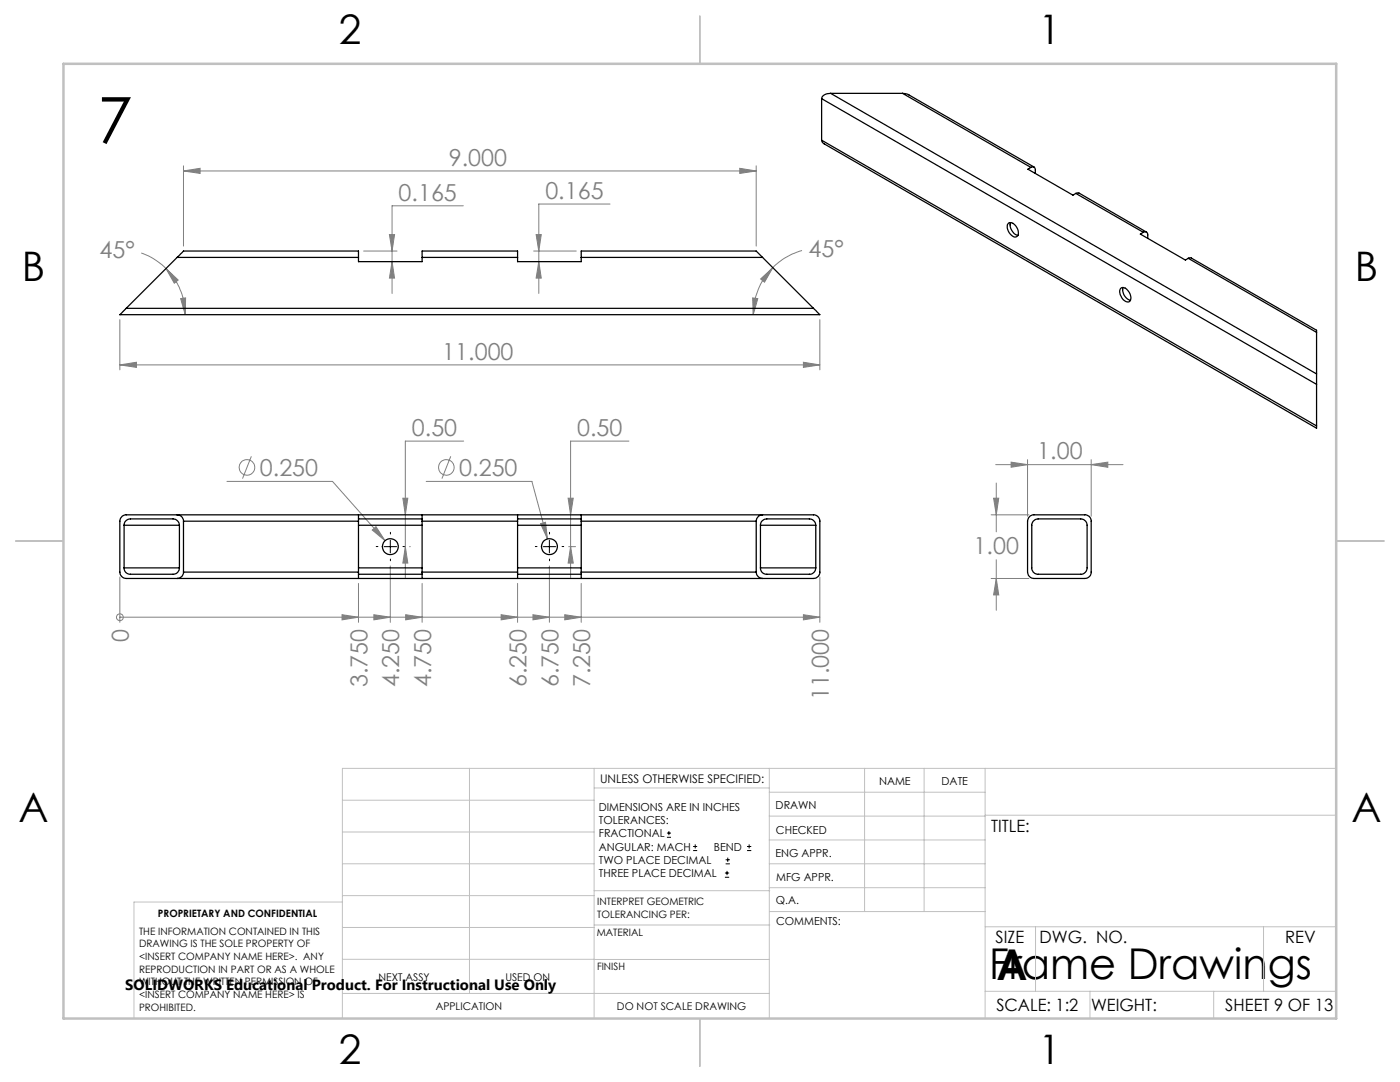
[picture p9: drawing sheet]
<svg xmlns="http://www.w3.org/2000/svg" width="279mm" height="216mm" viewBox="0 0 279 216" stroke-linecap="round" stroke-linejoin="round" font-family="sans-serif">
<g fill="none" stroke="#808080" stroke-width=".2">
<path d="M36.6 34.1l3.3-.5v1zM36.6 33.1v16M36.6 34.1h114.3M147.6 33.6l3.3 .5-3.3 .5zM150.9 33.1v16M28.2 50.5a12.6 12.6 0 0 1 4.9 3.1M33.1 53.6l2.5 2.3-.8 .6zM33.1 53.6a13.3 13.3 0 0 1 3.9 9.2M36.1 59.6l.9-.2v3.4zM72.6 50.1h6.6M77.7 46.8h1l-.5 3.3zM78.2 52.2l.5 3.3h-1z"/>
<path d="M92.5 41.1h-14.3v17.5M106.5 50.1h8.5M107 46.8h1l-.5 3.3zM107.5 52.2l.5 3.3h-1zM121.7 40.7h-14.2v17.9M150.2 59.4l1 .2-.9 3.2zM151.8 55.7l2.4-2.3-1.6 2.9zM154.2 53.4a13.3 13.3 0 0 0-3.9 9.4M160.1 50a13.3 13.3 0 0 0-5.9 3.4M23.9 72.8l3.3-.5v1zM23.9 63.8v10M23.9 72.8h139.7"/>
<path d="M160.3 72.3l3.3 .5-3.3 .5zM163.6 63.8v10M45.3 96.1h21.1l10.4 11.8M50.2 91.1l-1.8 4.4M80.4 99.4h1l-.5 3.3zM85.1 96.1h21.1l3.1 11.4M90 91.1l-1.8 4.4M92.5 88h-11.6v27.4M113.4 99.4h1l-.5 3.3zM125.5 88h-11.6v27.4M198.3 99.4h1l-.5 3.3zM198.7 92.7h25.4"/>
<path d="M198.8 96.4v9.7M201.8 92.2l3.3 .5-3.3 .5zM205.1 91.7v11.3M217.8 92.7l3.3-.5v1zM217.8 91.7v11.3M23.9 115.1v9.1M71.5 116.4v7.8M74.3 105.8l.7-.7 1.8 2.8zM77.9 112.9v11.3M80.9 109.1l.5 3.3h-1zM81.7 109.1h.2M84.2 116.4v7.8"/>
<path d="M103.3 116.4v7.8M107.9 104.5l1-.3 .4 3.3zM109.6 112.9v11.3M113.5 109.1h1.4M113.9 109.1l.5 3.3h-1zM116 116.4v7.8M163.6 115.1v9.1M197.8 102.7h7.6M197.8 115.4h7.6M198.8 115.4l.5 3.3h-1zM198.8 111.7v10.1M23.9 123.2h.1"/>
<path d="M23.9 123.2h139.7M68.3 122.7l3.2 .5-3.2 .5zM74.6 122.7l3.3 .5-3.3 .5zM81 122.7l3.2 .5-3.2 .5zM100 122.7l3.3 .5-3.3 .5zM106.4 122.7l3.2 .5-3.2 .5zM112.7 122.7l3.3 .5-3.3 .5zM160.3 122.7l3.3 .5-3.3 .5z"/>
<circle cx="49.3" cy="93.3" r="1.55"/>
<circle cx="89.1" cy="93.3" r="1.55"/>
<circle cx="23.9" cy="123.2" r=".67"/>
</g>
<g fill="none" stroke="#000" stroke-width=".2">
<path d="M76.7 109.1h2.5M77.9 107.8v2.5M108.4 109.1h2.5M109.6 107.8v2.5M133.1 167.1h.8M133.1 166.2h.8M133.5 165.8v.9M138.3 169.7h.8M138.3 168.9h.8M138.7 168.5v.8M144.7 175h.8M144.7 174.2h.8"/>
<path d="M144.8 172.4h.9M144.8 171.6h.9M145.1 173.8v.8M145.2 171.1v.9M149.1 169.7h.8M149.1 168.9h.8M149.5 168.5v.8"/>
</g>
<path d="M75.4 109.1h-.3M77.9 106.6v-.4M77.9 111.6v.3M80.4 109.1h.4M107.2 109.1h-.4M109.7 106.6v-.4M109.7 111.6v.3M112.2 109.1h.3" fill="none" stroke="#000" stroke-width=".2" stroke-dasharray="15.2 1.3 1.3 1.3"/>
<g fill="none" stroke="#c0c0c0" stroke-width=".2">
<path d="M68.3 159.7h50.3M93.7 153.3v44.9M118.6 153.3v49.9M118.6 157.2h34.9M153.5 153.3v49.9M153.5 158.1h43.1M172.5 153.3v28.6M184.4 153.3v28.6M196.6 153.3v49.9M266.7 153.3h-198.4v49.9M68.3 178.7h50.3M68.3 172.4h50.3"/>
<path d="M68.3 166h50.3M68.3 180h-41.6v23.2M118.6 177.7h35M153.5 167.6h43.1M153.5 162.8h43.1M153.5 172.4h43.1M153.5 177.1h43.1M196.6 162.7h70.1M68.3 198.2h85.2M68.3 191.4l85.2 .1M68.3 185.1h50.3M118.6 184.6h35"/>
<path d="M153.6 181.9h43M196.6 197.8h70.1M196.6 184.9h70.1M206.7 184.9v12.9M217.5 197.8v5.4M242.2 197.8v5.4M252.2 184.9v12.9"/>
</g>
<path d="M139.7 3.2v9.5M3.1 107.9h9.6M266.7 107.9h9.5M139.7 203.2v9.6" fill="none" stroke="#c0c0c0" stroke-width=".25"/>
<path d="M12.7 12.7h254v190.5h-254z" fill="none" stroke="#c0c0c0" stroke-width=".5"/>
<g fill="#808080">
<path d="M68.3 122.7l3.2 .5-3.2 .5zM74.6 122.7l3.3 .5-3.3 .5zM81 122.7l3.2 .5-3.2 .5zM100 122.7l3.3 .5-3.3 .5zM106.4 122.7l3.2 .5-3.2 .5zM112.7 122.7l3.3 .5-3.3 .5zM160.3 122.7l3.3 .5-3.3 .5z"/>
<path d="M160.3 72.3l3.3 .5-3.3 .5zM23.9 72.8l3.3-.5v1z"/>
<path d="M74.3 105.8l2.5 2.1-1.8-2.8zM107.9 104.5l1.4 3-.4-3.3zM80.9 109.1l.5 3.3h-1zM80.4 99.4h1l-.5 3.3zM113.9 109.1l.5 3.3h-1zM113.4 99.4h1l-.5 3.3zM151.8 55.7l2.4-2.3-1.6 2.9zM150.2 59.4l1 .2-.9 3.2zM77.7 46.8h1l-.5 3.3zM78.2 52.2l.5 3.3h-1zM107.5 52.2l.5 3.3h-1zM107 46.8h1l-.5 3.3zM36.1 59.6l.9-.2v3.4zM33.1 53.6l2.5 2.3-.8 .6zM36.6 34.1l3.3-.5v1zM147.6 33.6l3.3 .5-3.3 .5zM198.3 99.4h1l-.5 3.3zM198.8 115.4l.5 3.3h-1z"/>
<path d="M201.8 92.2l3.3 .5-3.3 .5zM217.8 92.7l3.3-.5v1z"/>
</g>
<g fill="none" stroke="#000" stroke-width=".25">
<path d="M164 19.7l98.7 57M164 19.7v8.3M165.8 18.6a1.62 1.62 0 0 0-1.8 1.1M165.8 18.6l96.9 56M165.8 18.6h14.3M180.1 18.6l1.2 .3 25.1 14.4M180.1 18.6l25.6 14.8M164 28l.1 .3 .4 .4 98.2 56.7v-.4M164 28l98.7 57M205.7 33.4a.54 .54 0 0 1 .7-.1 .54 .54 0 0 1 .2 .6v.7M205.7 33.4l-.6 .4 9 5.1 .6-.3M214.7 38.6l.6-.1 13.5 7.8"/>
<path d="M214.7 38.6l13.5 7.8M35.3 51.4l1.3-1.3h34.9v1.3M35.3 51.4h36.2M35.3 51.4l-10.1 10.1M71.5 51.4v.8h12.7v-.8M84.2 51.4v-1.3h19.1v1.3M84.2 51.4h19.1M103.3 51.4v.8h12.7v-.8M116 51.4v-1.3h34.9l1.3 1.3M116 51.4h36.2M152.2 51.4l10.1 10.1M201.2 44.6a1.01 1.01 0 0 1 1.5 .4l.5 1.1a.83 .83 0 0 1-.3 1.1 .83 .83 0 0 1-1.2-.4l-.6-1a1.27 1.27 0 0 1 .1-1.2z"/>
<path d="M201.7 44.4a2.15 2.15 0 0 0 1.5 2.6M223.6 57.6a.99 .99 0 0 1 1.5 .4 1.45 1.45 0 0 1 .1 2.3 2 2 0 0 1-1.6-2.7zM224.1 57.4a2.21 2.21 0 0 0 1.5 2.5M228.2 46.4a.55 .55 0 0 1 .6-.1 .55 .55 0 0 1 .3 .6v.7M228.2 46.4l-.6 .3 9 5.2 .5-.4M237.1 51.5l.6-.1 25 14.5v.4M237.1 51.5l25.6 14.8M25.2 61.5l-1.3 1.3h139.7l-1.3-1.3M25.2 61.5h137.1M262.7 74.6v2.1M262.7 66.3v8.3M262.7 76.7v8.3"/>
<path d="M24.4 103l.6-.3h137.3a1.25 1.25 0 0 1 1.3 1.3v10.2a1.25 1.25 0 0 1-1.3 1.2h-137.1a1.32 1.32 0 0 1-1.3-1.2v-10.2l.1-.4zM24.8 113.3a1.2 1.2 0 0 0 1.2 1.3h8.5a1.25 1.25 0 0 0 1.3-1.3M24.8 104.8a1.25 1.25 0 0 1 1.2-1.3h8.5a1.32 1.32 0 0 1 1.3 1.3M24.8 104.8v8.5M24.8 113.3h11M24.8 104.8h11M35.3 102.7a1.25 1.25 0 0 1 1.3 1.3M35.8 104.8v8.5M36.6 114.2a1.25 1.25 0 0 1-1.3 1.2M36.6 114.2h34.9M36.6 104h34.9M36.6 104v10.2"/>
<path d="M71.5 114.2v1.2M71.5 102.7v1.3M71.5 114.6h12.7M71.5 103.5h12.7M71.5 104v10.2M71.5 113.3h12.7M71.5 104.8h12.7M84.2 114.2v1.2M84.2 102.7v1.3M84.2 114.2h19.1M84.2 104v10.2M84.2 104h19.1"/>
<path d="M103.3 114.2v1.2M103.3 102.7v1.3M103.3 104v10.2M103.3 114.6h12.7M103.3 103.5h12.7M103.3 113.3h12.7M103.3 104.8h12.7M116 114.2v1.2M116 102.7v1.3M116 114.2h34.9M116 104h34.9M116 104v10.2"/>
<path d="M150.9 114.2a1.32 1.32 0 0 0 1.3 1.2M150.9 104v10.2M151.8 104.8a1.25 1.25 0 0 1 1.2-1.3h8.5a1.32 1.32 0 0 1 1.3 1.3M151.8 113.3a1.2 1.2 0 0 0 1.2 1.3h8.5a1.26 1.26 0 0 0 1.3-1.3M151.8 104.8v8.5M151.8 113.3h11M151.8 104.8h11M152.2 102.7a1.25 1.25 0 0 0-1.3 1.3M162.8 104.8v8.5M205.5 103l.6-.3h10.4a1.2 1.2 0 0 1 1.3 1.3v10.2a1.25 1.25 0 0 1-1.3 1.2h-10.2a1.32 1.32 0 0 1-1.2-1.2v-10.2l.1-.6zM206.2 104l.6-.4 .4-.1h8.5a1.32 1.32 0 0 1 1.3 1.3v8.5a1.26 1.26 0 0 1-1.3 1.3h-8.5a1.25 1.25 0 0 1-1.3-1.3v-8.7z"/>
<circle cx="77.9" cy="109.1" r="1.6"/>
<circle cx="109.7" cy="109.1" r="1.6"/>
</g>
<text font-size="12.7" x="19.4" y="28.5">7</text>
<g font-size="8.5">
<text x="197.4" y="195.4">Frame Drawings</text>
<text x="198.9" y="195.5">A</text>
</g>
<g font-size="8.1">
<text x="67.6" y="8.9">2</text>
<text x="207.3" y="8.9">1</text>
<text x="4.4" y="56.2">B</text>
<text x="270.4" y="56.2">B</text>
<text x="3.7" y="164.1">A</text>
<text x="269.7" y="164.1">A</text>
<text x="67.6" y="212.4">2</text>
<text x="207.3" y="212.4">1</text>
</g>
<g font-size="4.7" fill="#808080">
<text x="89.6" y="33.1">9.000</text>
<text x="79.6" y="40">0.165</text>
<text x="108.8" y="39.7">0.165</text>
<text x="19.9" y="51.5">45°</text>
<text x="161.4" y="51.3">45°</text>
<text x="88.3" y="71.8">11.000</text>
<text x="82.2" y="87">0.50</text>
<text x="115.2" y="87">0.50</text>
<text x="51.9" y="95">0.250</text>
<text x="91.7" y="95">0.250</text>
<text x="207" y="91.7">1.00</text>
<text x="194.3" y="110.6">1.00</text>
<text x="25.7" y="128" transform="rotate(-90 25.7 128)">0</text>
<text x="73.3" y="137.1" transform="rotate(-90 73.3 137.1)">3.750</text>
<text x="79.7" y="137.1" transform="rotate(-90 79.7 137.1)">4.250</text>
<text x="86" y="137.1" transform="rotate(-90 86 137.1)">4.750</text>
<text x="105.1" y="137.1" transform="rotate(-90 105.1 137.1)">6.250</text>
<text x="111.4" y="137.1" transform="rotate(-90 111.4 137.1)">6.750</text>
<text x="117.8" y="137.1" transform="rotate(-90 117.8 137.1)">7.250</text>
<text x="165.4" y="139.7" transform="rotate(-90 165.4 139.7)">11.000</text>
</g>
<g font-size="3.4">
<text x="197.8" y="166">TITLE:</text>
<text x="198.7" y="188.1">SIZE</text>
<text x="207.5" y="188.1">DWG. NO.</text>
<text x="256.5" y="188.2">REV</text>
<text x="198.8" y="201.7">SCALE: 1:2</text>
<text x="217.7" y="201.8">WEIGHT:</text>
<text x="244.5" y="201.7">SHEET 9 OF 13</text>
</g>
<text font-size="3" x="25" y="197.6">SOLIDWORKS Educational Product. For Instructional Use Only</text>
<text font-size="2.4" x="119.8" y="156.2">UNLESS OTHERWISE SPECIFIED:</text>
<g font-size="2.2">
<text x="119.5" y="161.8">DIMENSIONS ARE IN INCHES</text>
<text x="154.8" y="161.4">DRAWN</text>
<text x="175.4" y="156.6">NAME</text>
<text x="187.9" y="156.7">DATE</text>
<text x="119.5" y="164.4">TOLERANCES:</text>
<text x="119.5" y="167.1">FRACTIONAL</text>
<text x="154.9" y="166.3">CHECKED</text>
<text x="119.5" y="169.7">ANGULAR: MACH</text>
<text x="119.5" y="172.4">TWO PLACE DECIMAL</text>
<text x="142.5" y="169.7">BEND</text>
<text x="154.8" y="171">ENG APPR.</text>
<text x="119.5" y="175">THREE PLACE DECIMAL</text>
<text x="154.9" y="175.7">MFG APPR.</text>
<text x="154.9" y="180.4">Q.A.</text>
<text x="154.9" y="184.6">COMMENTS:</text>
</g>
<g font-size="2.1">
<text x="75.5" y="195.7">NEXT ASSY</text>
<text x="100.9" y="195.7">USED ON</text>
<text x="86.9" y="201.5">APPLICATION</text>
<text x="123.1" y="201.6">DO NOT SCALE DRAWING</text>
</g>
<g font-size="2">
<text x="31.5" y="182.9">PROPRIETARY AND CONFIDENTIAL</text>
<text x="119.2" y="180.6">INTERPRET GEOMETRIC</text>
<text x="119.2" y="183.1">TOLERANCING PER:</text>
<text x="27.8" y="186.5">THE INFORMATION CONTAINED IN THIS</text>
<text x="27.8" y="189">DRAWING IS THE SOLE PROPERTY OF</text>
<text x="27.8" y="191.6">&lt;INSERT COMPANY NAME HERE&gt;. ANY</text>
<text x="119.1" y="186.7">MATERIAL</text>
<text x="27.8" y="194.1">REPRODUCTION IN PART OR AS A WHOLE</text>
<text x="27.8" y="196.6">WITHOUT THE WRITTEN PERMISSION OF</text>
<text x="119.1" y="193.5">FINISH</text>
<text x="27.8" y="199.1">&lt;INSERT COMPANY NAME HERE&gt; IS</text>
<text x="27.8" y="201.7">PROHIBITED.</text>
</g>
</svg>
